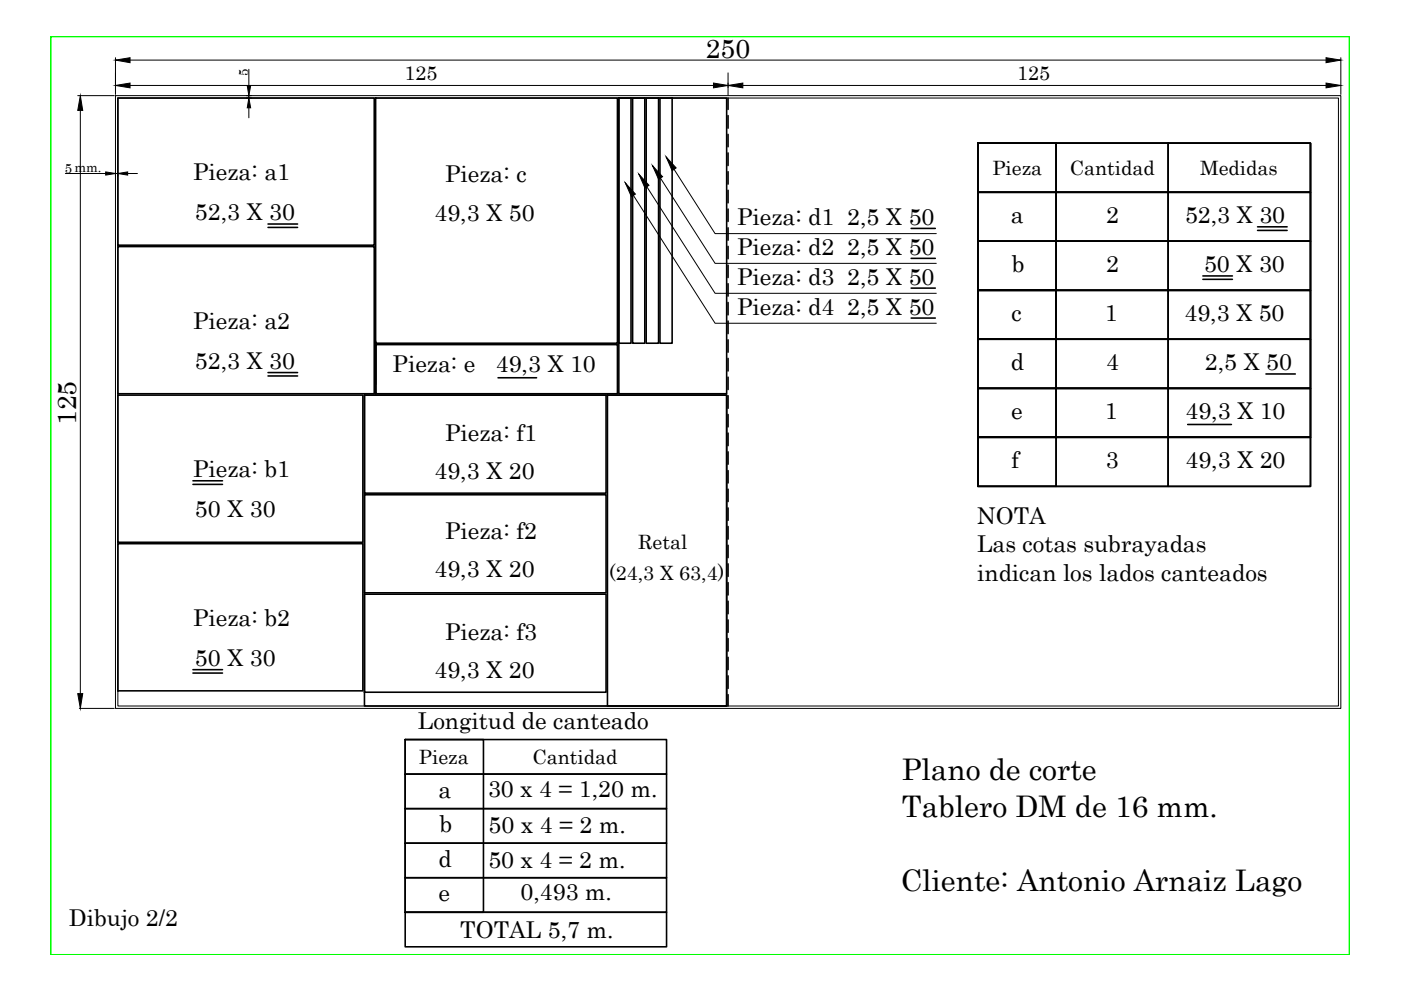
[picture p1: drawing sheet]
<svg xmlns="http://www.w3.org/2000/svg" width="297mm" height="210mm" viewBox="0 0 297 210" stroke-linecap="round" stroke-linejoin="round" font-family="sans-serif">
<!-- layer: DIBUJO -->
<g fill="none" stroke="#000" stroke-width=".34">
<path d="M25 20.8h54.3v31.2h-54.3zM79.6 20.8h51.3v52h-51.3zM131.2 20.8h22.9v62.7h-22.9zM131.2 20.8h2.6v52h-2.6zM134.1 20.8h2.6v52h-2.6zM137 20.8h2.6v52h-2.6zM139.9 20.8h2.6v52h-2.6zM154.4 20.8v2.4M154.4 24.5v2.7M154.4 28.5v2.6M154.4 32.4v2.7M154.4 36.4v2.6"/>
<path d="M207.3 30.4h70.5v10.4h-70.5zM207.3 30.4h16.6v62.3h-16.6zM207.3 30.4h16.6v10.4h-16.6zM207.3 30.4h70.5v62.3h-70.5zM223.9 30.4h23.8v10.4h-23.8zM247.7 30.4h30.1v10.4h-30.1zM25 52.3h54.3v31.2h-54.3zM56.8 47.5h6.3M56.8 48.2h6.3M154.4 40.3v2.7M154.4 44.3v2.6M154.4 48.3v2.6"/>
<path d="M154.4 52.2v2.7M154.4 56.2v2.6M193.2 48.4h5.1M193.2 54.8h5.1M207.3 40.8h70.5v10.3h-70.5zM207.3 51.1h70.5v10.5h-70.5zM207.3 40.8h16.6v10.3h-16.6zM207.3 51.1h16.6v10.5h-16.6zM223.9 40.8h23.8v10.3h-23.8zM223.9 51.1h23.8v10.5h-23.8zM247.7 40.8h30.1v10.3h-30.1zM247.7 51.1h30.1v10.5h-30.1z"/>
<path d="M255 58.5h6.3M255 59.2h6.3M266.6 48.1h6.3M266.6 48.9h6.3M56.8 79h6.3M56.8 79.7h6.3M79.6 73.1v10.4h51.3v-10.4h-51.3v10.4M79.6 72.3v9.2M154.4 60.2v2.6M154.4 64.1v2.7M154.4 68.1v2.6M154.4 72.1v2.6"/>
<path d="M154.4 76v2.7M154.4 80v2.6M193.2 61.1h5.1M193.2 67.4h5.1M207.3 61.6h70.5v10.3h-70.5zM207.3 71.9h70.5v10.4h-70.5zM207.3 61.6v10.3h16.6v-10.3h-16.6h16.6v10.3h-16.6zM207.3 71.9h16.6v10.4h-16.6zM223.9 61.6h23.8v10.3h-23.8zM223.9 71.9h23.8v10.4h-23.8zM247.7 61.6h30.1v10.3h-30.1zM247.7 71.9h30.1v10.4h-30.1z"/>
<path d="M268.4 79.3h6.2M25 83.8h51.9v31.2h-51.9zM77.3 83.8h76.8v65.9h-76.8zM77.3 83.8h51.2v20.8h-51.2zM105.6 80.1h8.2M128.8 83.8h25.3v65.9h-25.3zM154.4 83.9v2.7M154.4 87.9v2.6M154.4 91.8v2.7M154.4 95.8v2.6M154.4 99.8v2.6M207.3 82.3h70.5v10.4h-70.5z"/>
<path d="M207.3 82.3h16.6v10.4h-16.6zM207.3 92.7v10.4h16.6v-10.4h-16.6h70.5v10.4h-70.5zM223.9 82.3h23.8v10.4h-23.8zM223.9 92.7h23.8v10.4h-23.8zM247.7 82.3h30.1v10.4h-30.1zM247.7 92.7h30.1v10.4h-30.1zM251.8 90h9.3M25 115.3h51.9v31.2h-51.9zM40.9 101.9h6.3M40.9 102.7h6.3M77.3 104.9h51.2v20.8h-51.2zM154.4 103.7v2.6"/>
<path d="M154.4 107.7v2.6M154.4 111.6v2.7M154.4 115.6v2.6M154.4 119.5v2.7M77.3 126h51.2v20.8h-51.2zM154.4 123.5v2.7M154.4 127.5v2.6M154.4 131.4v2.7M154.4 135.4v2.6M154.4 139.4v2.6M40.9 142h6.3M40.9 142.7h6.3"/>
<path d="M85.9 156.8h16.6v36.6h-16.6zM85.9 156.8h55.4v7.3h-55.4zM154.4 143.3v2.7M154.4 147.3v2.4M85.9 164.1h55.4v7.4h-55.4zM85.9 171.5h55.4v7.3h-55.4zM85.9 178.8h55.4v7.3h-55.4zM85.9 186.1h55.4v7.3h-55.4zM85.9 193.4h55.4v7.3h-55.4zM10.8 202.4h275.3"/>
</g>
<g fill="none" stroke="#000" stroke-width=".21">
<path d="M24.5 12.2v7.8M27.6 12.7h253.5M27.6 18.1h123.7M52.8 14.7v3.5M154.4 15.5v4.7M157.5 18.1h123.6M284.3 12.2v7.8M13.9 36.8h8.5M16.5 20.3h7.7M17 23.4v123.7M24.5 20.3h259.8v129.9h-259.8zM24.5 36.5v.8"/>
<path d="M24.5 36.8h.5M25 20.8h258.8v128.9h-258.8zM25 36.5v.8M27.1 36.8h2M52.3 20.3h1M52.3 20.8h1M52.8 20.3v.5M52.8 22.9v2.1M132.5 38.7l19.1 29.8h46.9M135.4 36.9l16.2 25.3h46.9M138.3 35.1l13.3 20.7h46.9M141.2 33.3l10.4 16.2h46.9"/>
<path d="M16.8 150.2h7.4"/>
</g>
<g fill="#000" stroke="#000" stroke-width=".21">
<path d="M24.5 12.7l3.1-.5v1.1zM24.5 18.1l3.1-.5v1zM52.4 18.2h.7l-.3 2.1zM151.3 17.6l3.1 .5-3.1 .5zM154.4 18.1l3.1-.5v1zM281.1 12.2l3.2 .5-3.2 .6zM281.1 17.6l3.2 .5-3.2 .5zM17 20.3l.5 3.1h-1zM22.4 36.4l2.1 .4-2.1 .3zM25 36.8l2.1-.4v.7zM52.8 20.8l.3 2.1h-.7zM135.5 37l2.1 2.3-.8 .6z"/>
<path d="M138.4 35.1l2.1 2.4-.9 .5zM141.2 33.3l2.2 2.3-.9 .6zM132.6 38.8l2.1 2.3-.8 .6zM16.5 147.1h1l-.5 3.1z"/>
</g>
<path d="M10.8 7.7h275.3v194.7h-275.3z" fill="none" stroke="#0f0" stroke-width=".34"/>
<g font-size="6.3">
<text x="191.2" y="165.4">Plano de corte</text>
<text x="191.2" y="173.2">Tablero DM de 16 mm.</text>
<text x="191" y="188.8">Cliente: Antonio Arnaiz Lago</text>
</g>
<g font-size="5.6">
<text x="149.7" y="12.3">250</text>
<text x="16.1" y="90.1" transform="rotate(-90 16.1 90.1)">125</text>
</g>
<g font-size="4.9">
<text x="41" y="38.2">Pieza: a1</text>
<text x="94.4" y="38.7">Pieza: c</text>
<text x="41.3" y="46.7">52,3 X 30</text>
<text x="92.1" y="46.9">49,3 X 50</text>
<text x="156.3" y="47.7">Pieza: d1 2,5 X 50</text>
<text x="214.3" y="47.3">a</text>
<text x="234.5" y="47.3">2</text>
<text x="251.3" y="47.3">52,3 X 30</text>
<text x="156.3" y="54.1">Pieza: d2 2,5 X 50</text>
<text x="214.6" y="57.7">b</text>
<text x="234.5" y="57.7">2</text>
<text x="255.3" y="57.7">50 X 30</text>
<text x="156.3" y="60.4">Pieza: d3 2,5 X 50</text>
<text x="41" y="69.7">Pieza: a2</text>
<text x="156.3" y="66.7">Pieza: d4 2,5 X 50</text>
<text x="214.5" y="68.1">c</text>
<text x="234.2" y="68.1">1</text>
<text x="251.1" y="68.1">49,3 X 50</text>
<text x="41.3" y="78.1">52,3 X 30</text>
<text x="83.2" y="79">Pieza: e</text>
<text x="105.1" y="79">49,3 X 10</text>
<text x="214.3" y="78.4">d</text>
<text x="234.5" y="78.4">4</text>
<text x="255.5" y="78.4">2,5 X 50</text>
<text x="214.4" y="88.9">e</text>
<text x="234.2" y="88.9">1</text>
<text x="251.3" y="88.9">49,3 X 10</text>
<text x="94.4" y="93.4">Pieza: f1</text>
<text x="41" y="101.2">Pieza: b1</text>
<text x="92.1" y="101.6">49,3 X 20</text>
<text x="214.5" y="99.2">f</text>
<text x="234.5" y="99.2">3</text>
<text x="251.3" y="99.2">49,3 X 20</text>
<text x="41.3" y="109.6">50 X 30</text>
<text x="207.1" y="111">NOTA</text>
<text x="94.4" y="114.2">Pieza: f2</text>
<text x="207.2" y="117.1">Las cotas subrayadas</text>
<text x="92.1" y="122.4">49,3 X 20</text>
<text x="207.2" y="123.2">indican los lados canteados</text>
<text x="41" y="132.7">Pieza: b2</text>
<text x="94.4" y="135.6">Pieza: f3</text>
<text x="41.3" y="141.1">50 X 30</text>
<text x="92.1" y="143.8">49,3 X 20</text>
<text x="88.6" y="154.6">Longitud de canteado</text>
<text x="92.9" y="169.1">a</text>
<text x="103.5" y="169">30 x 4 = 1,20 m.</text>
<text x="93.1" y="176.4">b</text>
<text x="103.6" y="176.5">50 x 4 = 2 m.</text>
<text x="92.9" y="183.8">d</text>
<text x="103.6" y="184">50 x 4 = 2 m.</text>
<text x="93" y="191.1">e</text>
<text x="110.4" y="190.9">0,493 m.</text>
<text x="14.6" y="196.4">Dibujo 2/2</text>
<text x="97.6" y="198.9">TOTAL 5,7 m.</text>
</g>
<g font-size="4.2">
<text x="85.8" y="17">125</text>
<text x="215.7" y="17">125</text>
<text x="210.4" y="37.1">Pieza</text>
<text x="226.8" y="37.1">Cantidad</text>
<text x="254.4" y="37.1">Medidas</text>
<text x="135.3" y="116.5">Retal</text>
<text x="129.2" y="122.9">(24,3 X 63,4)</text>
<text x="88.8" y="162">Pieza</text>
<text x="112.9" y="162">Cantidad</text>
</g>
<g font-size="2.8">
<text x="52.6" y="16.2" transform="rotate(-90 52.6 16.2)">5</text>
<text x="13.8" y="36.7">5mm.</text>
</g>
</svg>
